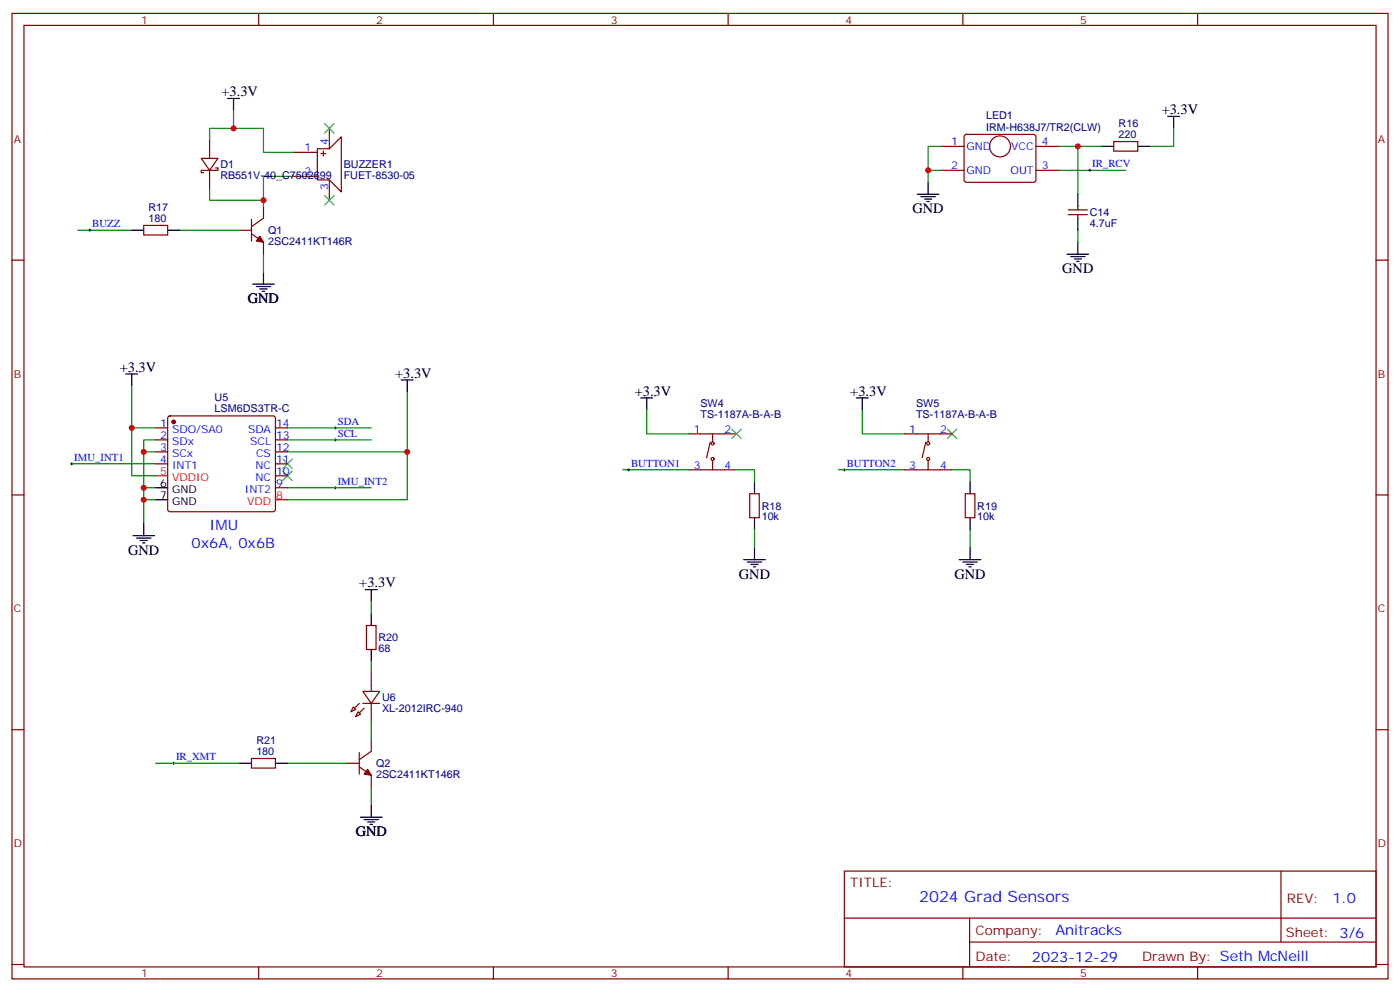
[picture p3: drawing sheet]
<svg xmlns="http://www.w3.org/2000/svg" width="412mm" height="292mm" viewBox="0 0 412 292" stroke-linecap="round" stroke-linejoin="round" font-family="sans-serif">
<g fill="none" stroke="#870000" stroke-width=".35">
<path d="M3.5 4h405.4v284.3h-405.4zM7.1 7.5h398.2v277.3h-398.2zM76.2 4v3.5M145.3 4v3.5M214.5 4v3.5M283.6 4v3.5M352.8 4v3.5M97 37.8v6M284.2 39.8l.5-.2h20l.5 .7-.1 13-.7 .4-20-.1-.4-.6v-12.7zM59.3 46.6h4.9l-2.5 3.6zM61.7 41.3v5.3M61.7 50.2v5.3"/>
<path d="M63.5 49.5h.7v.7h-4.9v.7h.7M86.4 51.9h7.1M86.4 44.9h7.1M93.5 43.8h3.5l3.5-3.5v16.2l-3.5-3.5h-3.5zM94.5 45.2h1.5M95.2 44.5v1.4M97 53v6M276.9 43.1h7.1M276.9 50.2h7.1M305.2 43.1h7M305.2 50.2h7M328.1 41.7h7v2.8h-7z"/>
<path d="M3.5 76.6h3.6M42.3 66.4h7.1v2.8h-7.1zM70.6 67.8h3.5M74.1 68.9l3.5 2.4v3.6M74.1 64.6v6.4M77.6 60.7v3.6l-3.5 2.4M314.7 63.2h5.6M314.7 61.8h5.6M317.5 60.7v1.1M317.5 63.2v1.1M405.3 76.6h3.6M45.9 126h3.5"/>
<path d="M45.9 129.5h3.5M45.9 133.1h3.5M45.9 136.6h3.5M49.6 122.7l.5-.2h30.3l.5 .2 .2 .5v26.8l-.2 .5-.5 .2h-30.3l-.5-.2-.2-.5v-26.8zM81.1 126h3.6M81.1 129.5h3.6M81.1 133.1h3.6M81.1 136.6h3.6M202.8 138.4h14.2M202.8 127.8h14.2M209.2 130.2l-1.1 4.6M209.9 127.8v2.4"/>
<path d="M209.9 135.9v2.5M266.3 138.4h14.2M266.3 127.8h14.2M272.7 130.2l-1.1 4.6M273.4 127.8v2.4M273.4 135.9v2.5M3.5 145.8h3.6M81.1 143.7h3.6M81.1 140.1h3.6M220.8 145.4h2.9v7.1h-2.9zM284.3 145.4h2.9v7.1h-2.9zM405.3 145.8h3.6"/>
<path d="M107.9 184.2h2.9v7.1h-2.9zM109.4 198.3v5.3M3.5 214.9h3.6M104.1 208.2l.7 .7-1.4 .7zM105.5 209.6l.7 .7-1.4 .7zM106.9 203.6h4.9l-2.4 3.6zM106.9 207.2h4.9M109.4 207.2v5.2M109.4 217.7v3.6l-3.6 2.4M405.3 214.9h3.6M74.1 223.4h7v2.8h-7zM102.3 224.8h3.5"/>
<path d="M105.8 225.8l3.6 2.5v3.5M105.8 221.6v6.4M248.7 256.5h156.6v28.3h-156.6zM377.3 256.6v20.8M248.7 270.4h156.5M285.6 277.4h119.6M285.6 270.4v14.1M3.5 284.1h3.6M76.2 284.8v3.5M145.3 284.8v3.5M214.5 284.8v3.5M283.6 284.8v3.5"/>
<path d="M352.8 284.8v3.5M405.3 284.1h3.6"/>
<circle cx="294.6" cy="43.1" r="3.1"/>
<circle cx="209.9" cy="135.2" r=".44"/>
<circle cx="209.9" cy="130.6" r=".44"/>
<circle cx="273.4" cy="130.6" r=".44"/>
<circle cx="273.4" cy="135.2" r=".44"/>
</g>
<g fill="none" stroke="#000" stroke-width=".35">
<path d="M67 29h3.6M68.8 29v3.5M344 34.3h3.5M345.7 34.3v3.5M270.2 57.2h6.4M271.3 57.9h4.2M272.3 58.6h2.2M273 59.3h.8M273.4 53.7v3.5M317.5 57.2v3.5M324.6 43.1h3.5M335.1 43.1h3.6"/>
<path d="M38.8 67.8h3.5M49.4 67.8h3.5M314.3 74.9h6.4M315.4 75.6h4.2M316.4 76.3h2.2M317.1 77h.8M317.5 64.3v3.5M317.5 71.3v3.6M74.4 83.7h6.4M75.5 84.4h4.2M76.6 85.1h2.1M77.3 85.8h.7"/>
<path d="M77.6 80.2v3.5M37 110.1h3.6M38.8 110.1v3.6M118.2 111.9h3.5M119.9 111.9v3.5M188.7 117.2h3.6M190.5 117.2v3.5M252.2 117.2h3.6M254 117.2v3.5M39.2 157.8h6.3M40.2 158.5h4.2M41.3 159.2h2.1"/>
<path d="M42 159.9h.7M42.3 154.2v3.6M45.9 143.7h3.5M45.9 147.2h3.5M222.2 141.9v3.5M222.2 152.5v3.5M285.8 141.9v3.5M285.8 152.5v3.5M107.6 173.6h3.5M109.4 173.6v3.6M219.1 164.8h6.3M220.1 165.5h4.3"/>
<path d="M221.2 166.2h2.1M221.9 166.9h.7M222.2 161.3v3.5M282.6 164.8h6.3M283.6 165.5h4.3M284.7 166.2h2.1M285.4 166.9h.7M285.8 161.3v3.5M109.4 180.7v3.5M109.4 191.3v3.5M70.6 224.8h3.5M81.1 224.8h3.6"/>
<path d="M109.4 237.1v3.6M106.2 240.7h6.3M107.2 241.4h4.3M108.3 242.1h2.1M109 242.8h.7"/>
</g>
<g fill="none" stroke="#008700" stroke-width=".35">
<path d="M68.8 32.5v5.3M345.7 37.8v5.3h-7M61.7 41.3v-3.5h15.9v7.1h8.8M77.6 59v1.7M86.4 51.9h-8.8v7.1h-15.9v-3.5M273.4 50.2h3.5M276.9 43.1h-3.5v10.6M312.2 50.2h19.4M312.2 43.1h12.4M317.5 43.1v14.1M22.9 67.8h15.9M52.9 67.8h17.7"/>
<path d="M77.6 74.9v5.3M317.5 67.8v3.5M38.8 113.7v26.4h7.1M119.9 115.4v31.8h-35.2M21.2 136.6h24.7M38.8 126h7.1M42.3 133.1h3.6M45.9 129.5h-3.6v14.2M84.7 133.1h35.2M84.7 129.5h24.7M84.7 126h24.7M183.4 138.4h19.4"/>
<path d="M190.5 120.7v7.1h12.3M217 138.4h5.2v3.5M246.9 138.4h19.4M254 120.7v7.1h12.3M280.5 138.4h5.3v3.5M42.3 147.2h3.6M45.9 143.7h-3.6v10.5M84.7 143.7h24.7M222.2 156v5.3M285.8 156v5.3M109.4 177.2v3.5M109.4 194.8v3.5"/>
<path d="M109.4 212.4v5.3M45.9 224.8h24.7M84.7 224.8h17.6M109.4 231.8v5.3"/>
</g>
<g fill="#870000" stroke="#870000" stroke-width=".35">
<path d="M76.6 69.6l1 1.7-2.1-.3z"/>
<path d="M107.2 208.6l-1.4 1.4z"/>
<path d="M105.8 207.2l-1.4 1.4z"/>
<path d="M108.3 226.6l1.1 1.7-2.2-.3z"/>
<circle cx="51.2" cy="124.2" r=".53"/>
</g>
<path d="M95.6 36.4l2.8 2.8M98.4 36.4l-2.8 2.8M95.6 57.6l2.8 2.8M98.4 57.6l-2.8 2.8M83.3 138.7l2.8 2.8M83.3 135.2l2.8 2.8M86.1 138.7l-2.8 2.8M86.1 135.2l-2.8 2.8M215.5 126.4l2.9 2.8M218.4 126.4l-2.9 2.8M279 126.4l2.9 2.8M281.9 126.4l-2.9 2.8" fill="none" stroke="#3c3" stroke-width=".35"/>
<g fill="none" stroke="#000" stroke-width=".29">
<path d="M320.7 50.2h.7M321 49.8v.7M26.1 67.8h.7M26.5 67.5v.7M20.8 136.6h.7M21.2 136.2v.7M98.4 129.5h.7M98.4 126h.7M98.8 125.7v.7M98.8 129.2v.7M184.9 138.4h.7M185.2 138v.7"/>
<path d="M248.4 138.4h.7M248.7 138v.7M98.4 143.7h.7M98.8 143.3v.7M50.8 224.8h.7M51.2 224.4v.7"/>
</g>
<path d="M45.9 140.1h3.5M81.1 147.2h3.6" fill="none" stroke="#f00" stroke-width=".35"/>
<g fill="#c00">
<circle cx="68.8" cy="37.8" r=".88"/>
<circle cx="77.6" cy="59" r=".88"/>
<circle cx="273.4" cy="50.2" r=".88"/>
<circle cx="317.5" cy="43.1" r=".88"/>
<circle cx="42.3" cy="133.1" r=".88"/>
<circle cx="42.3" cy="143.7" r=".88"/>
<circle cx="42.3" cy="147.2" r=".88"/>
<circle cx="38.8" cy="126" r=".88"/>
<circle cx="119.9" cy="133.1" r=".88"/>
</g>
<text font-size="4.6" fill="#00f" x="270.8" y="265.6">2024 Grad Sensors</text>
<g font-size="4.2">
<text x="65.3" y="28.3">+3.3V</text>
<text x="342.2" y="33.6">+3.3V</text>
<text x="268.8" y="62.9">GND</text>
<text x="312.9" y="80.5">GND</text>
<text x="73" y="89.3">GND</text>
<text x="35.3" y="109.4">+3.3V</text>
<text x="116.4" y="111.2">+3.3V</text>
<text x="187" y="116.5">+3.3V</text>
<text x="250.5" y="116.5">+3.3V</text>
<text x="37.7" y="163.4">GND</text>
<text x="105.8" y="172.9">+3.3V</text>
<text x="217.7" y="170.5">GND</text>
<text x="281.2" y="170.5">GND</text>
<text x="104.8" y="246.3">GND</text>
</g>
<g font-size="4.2" fill="#00f">
<text x="61.7" y="156">IMU</text>
<text x="56.4" y="161.3">0x6A, 0x6B</text>
<text x="392.5" y="265.8">1.0</text>
<text x="310.9" y="275.4">Anitracks</text>
<text x="304" y="283.2">2023-12-29</text>
</g>
<g font-size="3.9" fill="#800">
<text x="250.5" y="261.1">TITLE:</text>
<text x="379.1" y="265.8">REV:</text>
<text x="287.4" y="275.3">Company:</text>
<text x="378.7" y="275.9">Sheet: 3/6</text>
<text x="287.4" y="283">Date:</text>
<text x="336.4" y="283.1">Drawn By: Seth McNeill</text>
</g>
<g font-size="3.2" fill="#800">
<text x="41.6" y="6.9">1</text>
<text x="110.8" y="6.9">2</text>
<text x="179.9" y="6.9">3</text>
<text x="249.1" y="6.9">4</text>
<text x="318.2" y="6.9">5</text>
<text x="4.1" y="42.1">A</text>
<text x="405.9" y="42.1">A</text>
<text x="4.1" y="111.2">B</text>
<text x="405.9" y="111.2">B</text>
<text x="4.1" y="180.3">C</text>
<text x="405.9" y="180.3">C</text>
<text x="4.1" y="249.5">D</text>
<text x="405.9" y="249.5">D</text>
<text x="41.6" y="287.8">1</text>
<text x="110.8" y="287.8">2</text>
<text x="179.9" y="287.8">3</text>
<text x="249.1" y="287.8">4</text>
<text x="318.2" y="287.8">5</text>
</g>
<g font-size="3.2" fill="#000080">
<text x="290.5" y="35.2">LED1</text>
<text x="290.5" y="38.4">IRM-H638J7/TR2(CLW)</text>
<text x="329.5" y="40.6">220</text>
<text x="329.5" y="37.5">R16</text>
<text x="64.9" y="52.7">RB551V-40_C7502699</text>
<text x="64.9" y="49.6">D1</text>
<text x="101.2" y="52.8">FUET-8530-05</text>
<text x="101.2" y="49.5">BUZZER1</text>
<text x="43.8" y="65.3">180</text>
<text x="43.8" y="62.1">R17</text>
<text x="321" y="63.7">C14</text>
<text x="79" y="68.9">Q1</text>
<text x="321" y="66.8">4.7uF</text>
<text x="79" y="72.1">2SC2411KT146R</text>
<text x="63.2" y="118.2">U5</text>
<text x="206.3" y="120">SW4</text>
<text x="269.8" y="120">SW5</text>
<text x="63.2" y="121.3">LSM6DS3TR-C</text>
<text x="206.3" y="123">TS-1187A-B-A-B</text>
<text x="269.8" y="123">TS-1187A-B-A-B</text>
<text x="224.4" y="153.2">10k</text>
<text x="224.4" y="150.1">R18</text>
<text x="287.9" y="153.2">10k</text>
<text x="287.9" y="150.1">R19</text>
<text x="111.5" y="188.9">R20</text>
<text x="111.5" y="192">68</text>
<text x="112.5" y="209.7">XL-2012IRC-940</text>
<text x="112.5" y="206.5">U6</text>
<text x="75.5" y="219.1">R21</text>
<text x="75.5" y="222.3">180</text>
<text x="110.8" y="225.9">Q2</text>
<text x="110.8" y="229.1">2SC2411KT146R</text>
</g>
<g font-size="3.2" fill="#00f">
<text x="89.7" y="44.5">1</text>
<text x="96.7" y="42.8" transform="rotate(-90 96.7 42.8)">4</text>
<text x="280.2" y="42.8">1</text>
<text x="284.7" y="44.2">GND</text>
<text x="297.8" y="44.2">VCC</text>
<text x="306.9" y="42.8">4</text>
<text x="89.7" y="51.6">2</text>
<text x="280.2" y="49.8">2</text>
<text x="284.7" y="51.2">GND</text>
<text x="297.7" y="51.2">OUT</text>
<text x="306.9" y="49.8">3</text>
<text x="321.7" y="49.3">IR_RCV</text>
<text x="96.7" y="56.1" transform="rotate(-90 96.7 56.1)">3</text>
<text x="27.2" y="66.9">BUZZ</text>
<text x="47.2" y="125.7">1</text>
<text x="81.3" y="125.7">14</text>
<text x="99.5" y="125.1">SDA</text>
<text x="47.2" y="129.2">2</text>
<text x="50.7" y="127.4">SDO/SA0</text>
<text x="50.7" y="131">SDx</text>
<text x="73.1" y="127.4">SDA</text>
<text x="73.7" y="131">SCL</text>
<text x="81.3" y="129.2">13</text>
<text x="99.5" y="128.7">SCL</text>
<text x="204.4" y="127.4">1</text>
<text x="213.4" y="127.4">2</text>
<text x="267.9" y="127.4">1</text>
<text x="276.9" y="127.4">2</text>
<text x="21.9" y="135.7">IMU_INT1</text>
<text x="47.2" y="132.7">3</text>
<text x="47.2" y="136.2">4</text>
<text x="50.7" y="134.5">SCx</text>
<text x="75.4" y="134.5">CS</text>
<text x="81.3" y="136.2">11</text>
<text x="81.3" y="132.7">12</text>
<text x="185.9" y="137.5">BUTTON1</text>
<text x="249.4" y="137.5">BUTTON2</text>
<text x="50.7" y="138">INT1</text>
<text x="75.2" y="141.5">NC</text>
<text x="75.2" y="138">NC</text>
<text x="81.3" y="143.3">9</text>
<text x="81.3" y="139.8">10</text>
<text x="99.5" y="142.8">IMU_INT2</text>
<text x="204.4" y="138">3</text>
<text x="213.4" y="138">4</text>
<text x="267.9" y="138">3</text>
<text x="276.9" y="138">4</text>
<text x="72.2" y="145.1">INT2</text>
<text x="51.9" y="223.9">IR_XMT</text>
</g>
<g font-size="3.2" fill="#f00">
<text x="47.2" y="139.8">5</text>
<text x="50.7" y="141.5">VDDIO</text>
<text x="72.8" y="148.6">VDD</text>
<text x="81.3" y="146.8">8</text>
</g>
<g font-size="3.2">
<text x="47.2" y="143.3">6</text>
<text x="47.2" y="146.8">7</text>
<text x="50.7" y="145.1">GND</text>
<text x="50.7" y="148.6">GND</text>
</g>
</svg>
